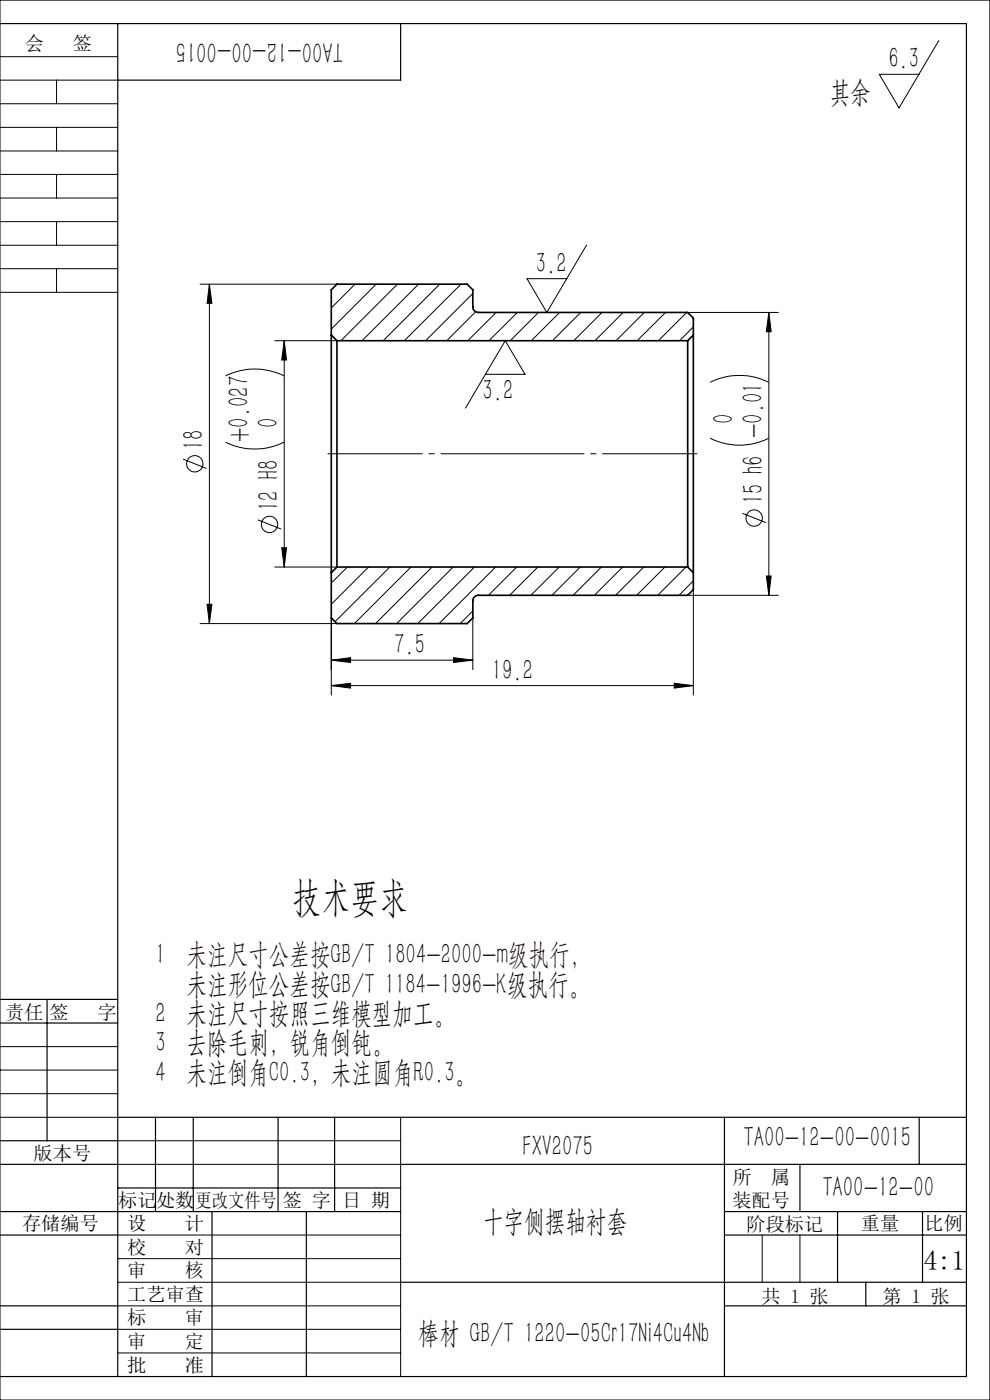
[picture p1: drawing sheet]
<svg xmlns="http://www.w3.org/2000/svg" width="210mm" height="297mm" viewBox="0 0 210 297" stroke-linecap="round" stroke-linejoin="round" font-family="sans-serif">
<g fill="none" stroke="#000" stroke-width=".21">
<path d="M0 12h25M0 17h25M0 0h210v297h-210zM12 17v5M199.1 8.6l-8.4 14.3-4.2-7.1h8.4M0 22h25M0 27h25M0 32h25M0 37h25M12 27v5M12 37v5M0 42h25"/>
<path d="M0 47h25M0 52h25M0 57h25M12 47v5M12 57v5M124.4 52l-8.4 14.3-4.2-7.2h8.4M0 62h25M42.4 60.3h29.1M44.4 60.3l.5 4h-1zM44.4 60.3v72M47.8 79.8a13.7 13.7 0 0 1 12.5 0M58.3 72.3h13.2"/>
<path d="M60.3 72.3v48M60.3 72.3l.5 4.1h-1zM75.3 60.3l-5 5M79.8 60.3l-9.5 9.5M84.3 60.3l-12 12M88.8 60.3l-12 12M93.3 60.3l-12 12M97.8 60.3l-12 12M100.3 62.3l-10 10M100.9 66.1l-6.1 6.2M102.9 79.4h8.5l-4.2-7.1-8.5 14.3M105.2 66.3l-6 6"/>
<path d="M109.7 66.3l-6 6M114.2 66.3l-6 6M118.7 66.3l-6 6M123.2 66.3l-6 6M127.7 66.3l-6 6M132.2 66.3l-6 6M136.7 66.3l-6 6M141.2 66.3l-6.1 6M145.7 66.3l-6 6M145.9 66.3h19.2M147.1 69.4l-3 2.9M163.1 66.3l.5 4.1h-1z"/>
<path d="M163.1 66.3v60M38.8 97.4l5 2M47.8 93.8a14 14 0 0 0 12.5 0M150.6 93a13.7 13.7 0 0 0 12.5 0M150.6 81.1a14 14 0 0 1 12.5 0M54.7 110.3l5 2M59.8 116.2h1l-.5 4.1zM157.5 108.9l5 2M42.4 132.3h29.1M43.9 128.2h1l-.5 4.1zM58.3 120.3h13.2M70.3 131.1v16.4"/>
<path d="M73.7 120.3l-3.4 3.4M78.2 120.3l-7.9 7.9M82.7 120.3l-11.6 11.6M87.2 120.3l-12 12M91.7 120.3l-12 12M96.1 120.3l-12 12M96.2 139.5l4.1 .5-4.1 .5zM100.3 129.6l-2.7 2.7M100.3 131.1v11M100.6 120.3l-12 12M105.1 120.3l-12 12M109.6 120.3l-6 6"/>
<path d="M114.1 120.3l-6 6M118.6 120.3l-6 6M123.1 120.3l-6 6M127.6 120.3l-6 6M132.1 120.3l-6 6M136.6 120.3l-6 6M141 120.3l-6 6M145.5 120.3l-6 6M145.9 126.3h19.2M147.1 123.2l-3.1 3.1M147.1 125.1v22.4M162.6 122.2h1l-.5 4.1z"/>
<path d="M70.3 140l4.1-.5v1zM70.3 145.4l4.1-.4v1zM70.3 140h30M70.3 145.4h76.8M143 145l4.1 .4-4.1 .6zM0 227h25M0 222h25M0 237h25M0 232h25M85 237v55M25 242h60M25 247h60"/>
<path d="M25 272h60M25 277h60M25 267h60M25 262h60M161.7 262v10M169.7 262v10M25 282h60M25 287h60M153.7 292h.1"/>
<circle cx="41.3" cy="98.4" r="1.73"/>
<circle cx="57.2" cy="111.3" r="1.73"/>
<circle cx="160" cy="109.9" r="1.73"/>
</g>
<path d="M70.3 71.1v50.4M70.3 71.1v-9.6l1.2-1.2h27.6l1.2 1.2v3.6a1.2 1.2 0 0 0 1.2 1.2h44.4l1.2 1.2v3.6M70.3 71.1l1.2 1.2M71.5 72.3v48M71.5 72.3h74.4M145.9 72.3v48M147.1 71.1v50.4M147.1 71.1l-1.2 1.2M70.3 121.5v9.6l1.2 1.2h27.6l1.2-1.2v-3.6a1.2 1.2 0 0 1 1.2-1.2h44.4l1.2-1.2v-3.6M71.5 120.3h74.4M71.5 120.3l-1.2 1.2M145.9 120.3l1.2 1.2" fill="none" stroke="#000" stroke-width=".35"/>
<path d="M147.9 96.3h-78.4" fill="none" stroke="#000" stroke-width=".21" stroke-dasharray="30.5 1.3 1.3 1.3" stroke-dashoffset="10.3" stroke-linecap="butt"/>
<g fill="none" stroke="#000" stroke-width=".25">
<path d="M0 5h205v287h-205M25 5v287M85 5v12h-60M0 212h25M0 217h25M10 212v30M25 237h180M33 237v20M41 237v20M59 237v20M71 237v20M153.7 237v55"/>
<path d="M195 237v10M0 247h25M0 242h25M0 257h85M25 252h60M45 257v35M65 257v35M85 247h120M153.7 257h51.3M169.7 247v10M177.7 257v15M195.7 257v15"/>
<path d="M0 262h25M0 277h25M85 272h120M153.7 262h51.3M153.7 277h51.3M183.7 272v5M0 282h25"/>
</g>
<g fill="#000">
<path d="M60.3 72.3l.5 4.1h-1zM59.8 116.2h1l-.5 4.1zM163.1 66.3l.5 4.1h-1zM162.6 122.2h1l-.5 4.1zM44.4 60.3l.5 4h-1zM43.9 128.2h1l-.5 4.1z"/>
<path d="M70.3 140l4.1-.5v1zM96.2 139.5l4.1 .5-4.1 .5zM70.3 145.4l4.1-.4v1zM143 145l4.1 .4-4.1 .6z"/>
</g>
<text font-size="8.8" x="62.1" y="193.4">技术要求</text>
<g font-size="6.3">
<text x="72.8" y="9" transform="rotate(-180 72.8 9)">TA00-12-00-0015</text>
<text x="188.4" y="14.5">6.3</text>
<text x="176" y="21.6">其余</text>
<text x="113.7" y="57.9">3.2</text>
<text x="102.3" y="84.9">3.2</text>
<text x="155.6" y="89.9" transform="rotate(-90 155.6 89.9)">0</text>
<text x="43.2" y="95.5" transform="rotate(-90 43.2 95.5)">18</text>
<text x="52.8" y="93.8" transform="rotate(-90 52.8 93.8)">+0.027</text>
<text x="59" y="90.7" transform="rotate(-90 59 90.7)">0</text>
<text x="161.9" y="107" transform="rotate(-90 161.9 107)">15 h6 -0.01</text>
<text x="59.1" y="108.4" transform="rotate(-90 59.1 108.4)">12 H8</text>
<text x="83.6" y="138.8">7.5</text>
<text x="104.3" y="144.2">19.2</text>
<text x="33" y="204.6">1 未注尺寸公差按GB/T 1804-2000-m级执行，</text>
<text x="39.5" y="210.8">未注形位公差按GB/T 1184-1996-K级执行。</text>
<text x="33" y="217">2 未注尺寸按照三维模型加工。</text>
<text x="33" y="223.2">3 去除毛刺，锐角倒钝。</text>
<text x="33" y="229.5">4 未注倒角C0.3，未注圆角R0.3。</text>
<text x="110.8" y="245.3">FXV2075</text>
<text x="157.7" y="243.4">TA00-12-00-0015</text>
<text x="174.4" y="254">TA00-12-00</text>
<text x="102.5" y="261">十字侧摆轴衬套</text>
<text x="88.7" y="284.8">棒材 GB/T 1220-05Cr17Ni4Cu4Nb</text>
</g>
<text font-size="5.8" x="196" y="269.4">4:1</text>
<g font-size="4.1">
<text x="5.3" y="10.6">会</text>
<text x="15.4" y="10.6">签</text>
<text x="1.1" y="216.1">责任</text>
<text x="10.5" y="216.1">签</text>
<text x="20.7" y="216.1">字</text>
<text x="7.1" y="246.1">版本号</text>
<text x="155.4" y="251.1">所</text>
<text x="163.5" y="251.1">属</text>
<text x="25.1" y="256.1">标记</text>
<text x="33.1" y="256.1">处数</text>
<text x="41.5" y="256.1">更改文件号</text>
<text x="60" y="256.1">签 字</text>
<text x="72.6" y="256.1">日 期</text>
<text x="155.4" y="256.1">装配号</text>
<text x="4.7" y="260.9">存储编号</text>
<text x="27" y="260.9">设</text>
<text x="39.2" y="260.9">计</text>
<text x="158.4" y="261.1">阶段标记</text>
<text x="182.6" y="261">重量</text>
<text x="196.1" y="260.9">比例</text>
<text x="27" y="266.1">校</text>
<text x="39.2" y="266.1">对</text>
<text x="27" y="270.9">审</text>
<text x="39.2" y="270.9">核</text>
<text x="27" y="276">工艺审查</text>
<text x="27" y="280.9">标</text>
<text x="39.2" y="280.9">审</text>
<text x="161.6" y="276.4">共 1 张</text>
<text x="187.2" y="276.4">第 1 张</text>
<text x="27" y="286">审</text>
<text x="39.2" y="286">定</text>
<text x="27" y="291">批</text>
<text x="39.2" y="291">准</text>
</g>
</svg>
